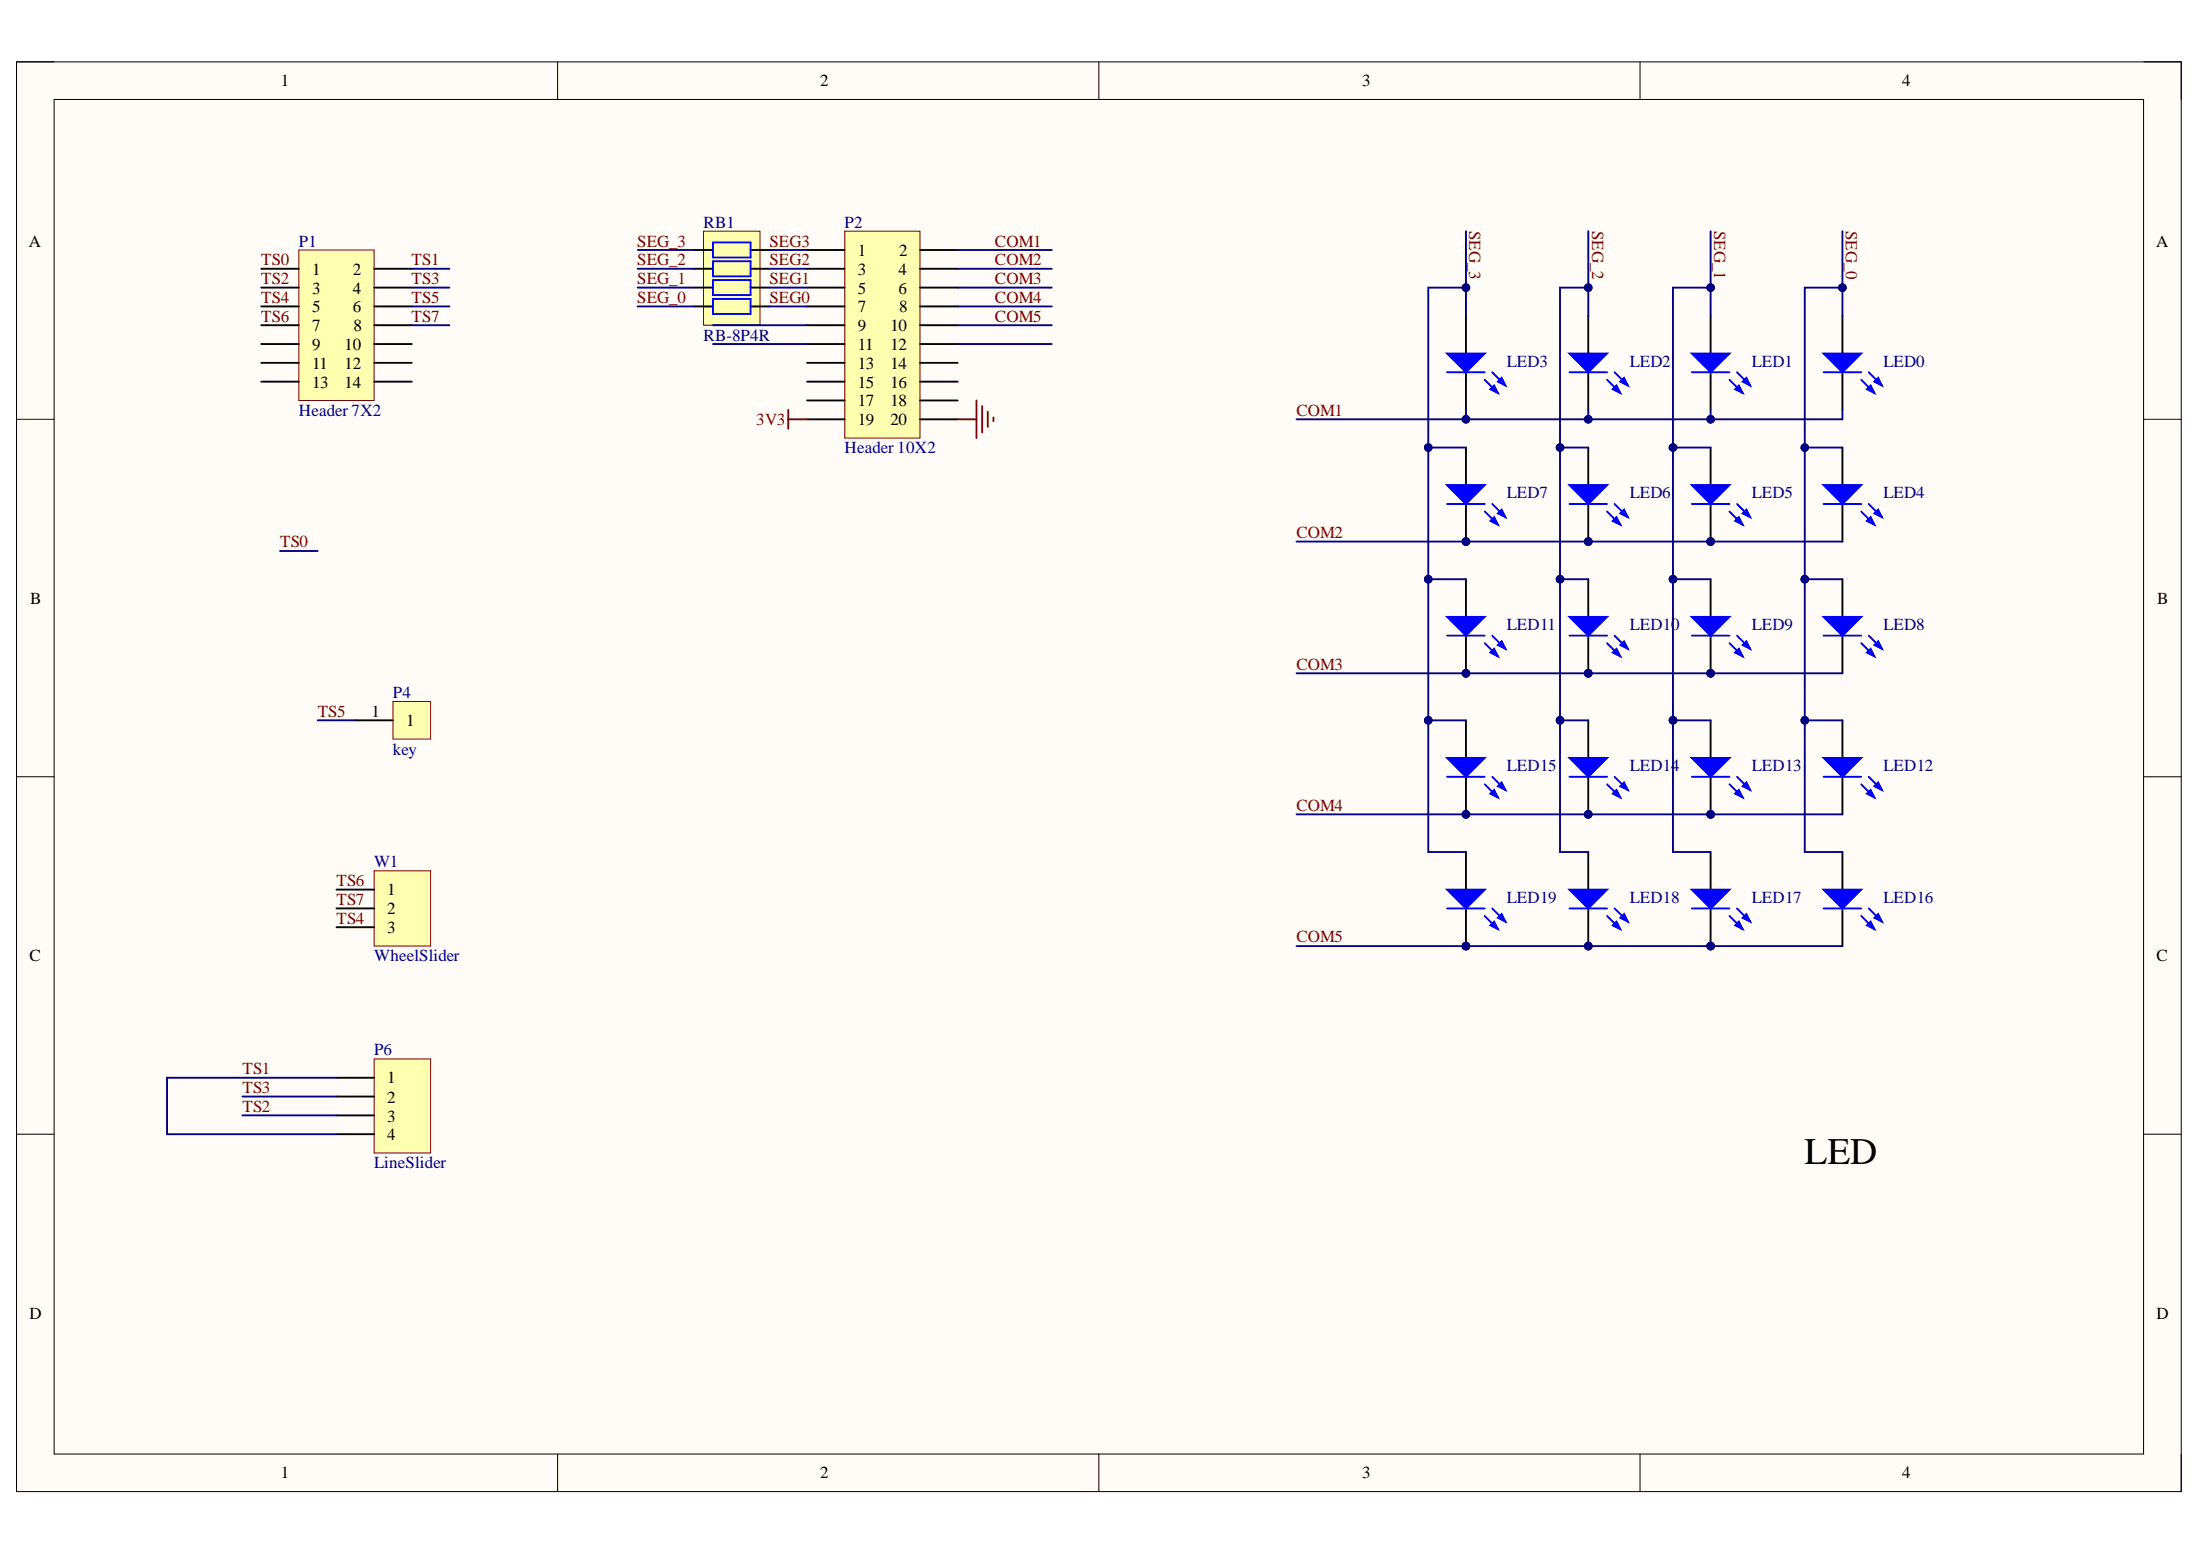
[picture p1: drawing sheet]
# Altium schematic sheet WCH_TOUCH_Kit_EX001.SchDoc
size A4

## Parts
LED0  (no value)  [LED0805-RD_EH]
LED1  (no value)  [LED0805-RD_EH]
LED2  (no value)  [LED0805-RD_EH]
LED3  (no value)  [LED0805-RD_EH]
LED4  (no value)  [LED0805-RD_EH]
LED5  (no value)  [LED0805-RD_EH]
LED6  (no value)  [LED0805-RD_EH]
LED7  (no value)  [LED0805-RD_EH]
LED8  (no value)  [LED0805-RD_EH]
LED9  (no value)  [LED0805-RD_EH]
LED10  (no value)  [LED0805-RD_EH]
LED11  (no value)  [LED0805-RD_EH]
LED12  (no value)  [LED0805-RD_EH]
LED13  (no value)  [LED0805-RD_EH]
LED14  (no value)  [LED0805-RD_EH]
LED15  (no value)  [LED0805-RD_EH]
LED16  (no value)  [LED0805-RD_EH]
LED17  (no value)  [LED0805-RD_EH]
LED18  (no value)  [LED0805-RD_EH]
LED19  (no value)  [LED0805-RD_EH]
P1  Header 7X2  [HDR-TH_14P-P2.54-H-F-R2-C10-W8.5]
P2  Header 10X2  [HDR-TH_20P-P2.54-H-F-R2-C10-W8.5]
P4  key  [key]
P6  LineSlider  [Slider_4_46X8.5]
RB1  RB-8P4R  [RCA-8P4R-0603]
W1  WheelSlider  [滑轮10-18-3]

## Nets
3V3: P2.19
GND: P2.20
COM1: LED0.2(K) LED1.2(K) LED2.2(K) LED3.2(K) P2.2
COM2: LED4.2(K) LED5.2(K) LED6.2(K) LED7.2(K) P2.4
COM3: LED8.2(K) LED9.2(K) LED10.2(K) LED11.2(K) P2.6
COM4: LED12.2(K) LED13.2(K) LED14.2(K) LED15.2(K) P2.8
COM5: LED16.2(K) LED17.2(K) LED18.2(K) LED19.2(K) P2.10
SEG0: P2.7 RB1.4
SEG1: P2.5 RB1.3
SEG2: P2.3 RB1.2
SEG3: P2.1 RB1.1
SEG_0: LED0.1(A) LED4.1(A) LED8.1(A) LED12.1(A) LED16.1(A) RB1.5
SEG_1: LED1.1(A) LED5.1(A) LED9.1(A) LED13.1(A) LED17.1(A) RB1.6
SEG_2: LED2.1(A) LED6.1(A) LED10.1(A) LED14.1(A) LED18.1(A) RB1.7
SEG_3: LED3.1(A) LED7.1(A) LED11.1(A) LED15.1(A) LED19.1(A) RB1.8
TS0: P1.1
TS1: P1.2 P6.1 P6.4
TS2: P1.3 P6.3
TS3: P1.4 P6.2
TS4: P1.5 W1.3
TS5: P1.6 P4.1
TS6: P1.7 W1.1
TS7: P1.8 W1.2

Not connected (* = marked no-connect by the designer): P1 9 10 11 12 13 14; P2 9 11 12 13 14 15 16 17 18

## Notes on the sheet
- LED
